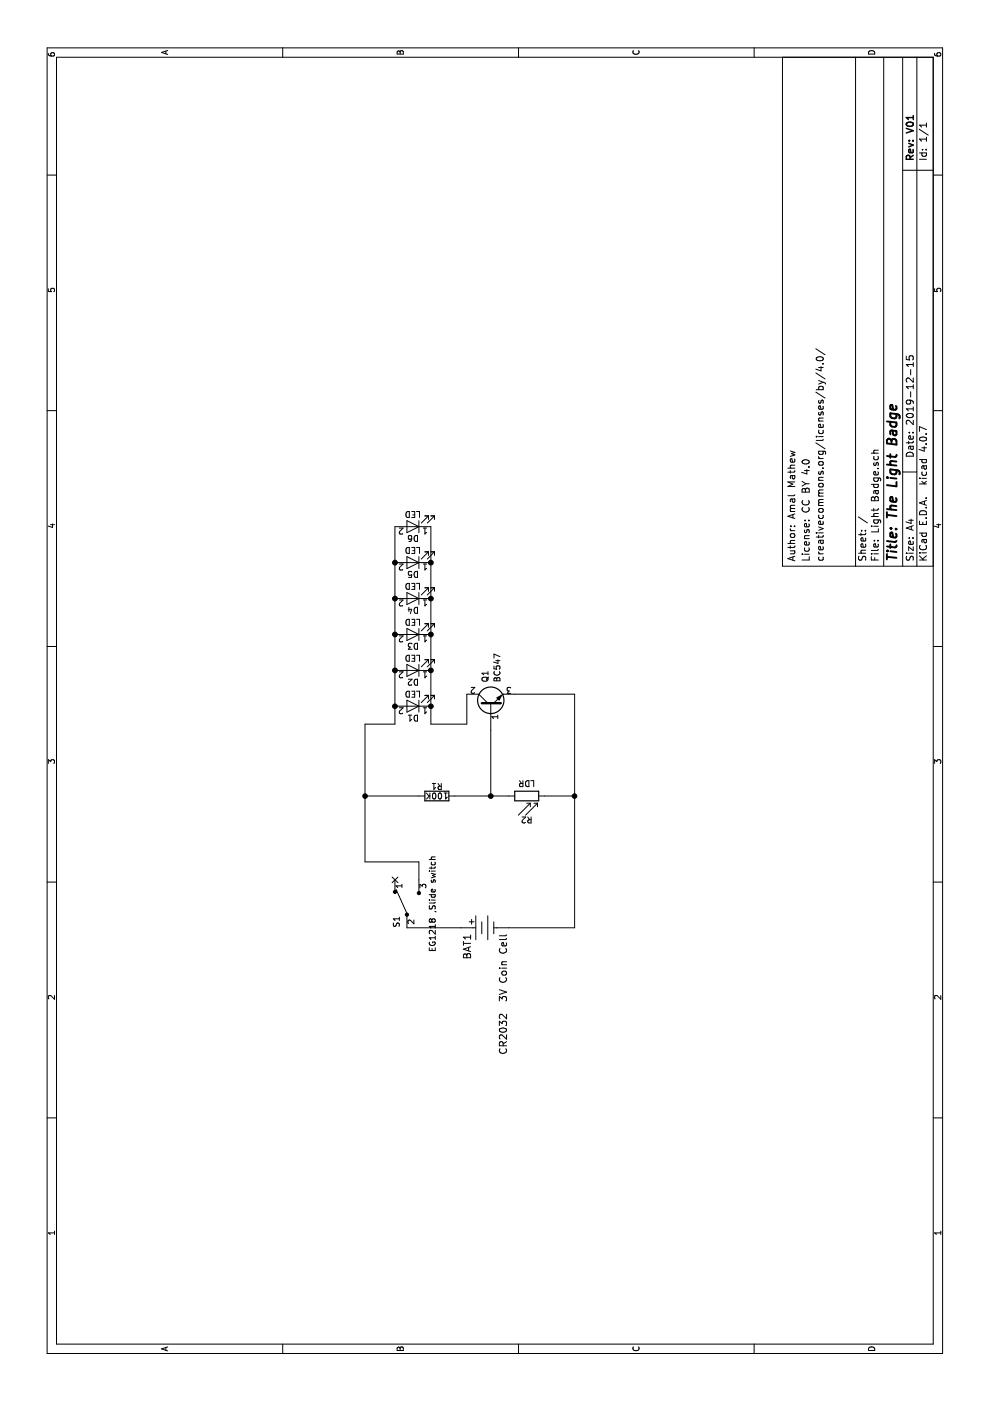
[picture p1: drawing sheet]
EESchema Schematic File Version 2
LIBS:power
LIBS:device
LIBS:switches
LIBS:relays
LIBS:motors
LIBS:transistors
LIBS:conn
LIBS:linear
LIBS:regul
LIBS:74xx
LIBS:cmos4000
LIBS:adc-dac
LIBS:memory
LIBS:xilinx
LIBS:microcontrollers
LIBS:dsp
LIBS:microchip
LIBS:analog_switches
LIBS:motorola
LIBS:texas
LIBS:intel
LIBS:audio
LIBS:interface
LIBS:digital-audio
LIBS:philips
LIBS:display
LIBS:cypress
LIBS:siliconi
LIBS:opto
LIBS:atmel
LIBS:contrib
LIBS:valves
LIBS:dk_Battery-Holders-Clips-Contacts
LIBS:dk_Slide-Switches
EELAYER 25 0
EELAYER END
$Descr A4 11693 8268
encoding utf-8
Sheet 1 1
Title "The Light Badge"
Date "2019-12-15"
Rev "V01"
Comp ""
Comment1 ""
Comment2 "creativecommons.org/licenses/by/4.0/"
Comment3 "License: CC BY 4.0"
Comment4 "Author: Amal Mathew"
$EndDescr
$Comp
L Q_NPN_BCE Q1
U 1 1
P 5800 4100
F 0 "Q1" H 6000 4150 50  0000 L CNN
F 1 "BC547 " H 6000 4050 50  0000 L CNN
F 2 "bc547 :OldSowjetaera_Transistor_Type-I_BigPads" H 6000 4200 50  0001 C CNN
F 3 "" H 5800 4100 50  0001 C CNN
	1    5800 4100
	1    0    0    -1  
$EndComp
$Comp
L R R1
U 1 1
P 5050 3650
F 0 "R1" V 5130 3650 50  0000 C CNN
F 1 "100K" V 5050 3650 50  0000 C CNN
F 2 "Resistors_SMD:R_1206_HandSoldering" V 4980 3650 50  0001 C CNN
F 3 "" H 5050 3650 50  0001 C CNN
	1    5050 3650
	1    0    0    -1  
$EndComp
$Comp
L LDR03 R2
U 1 1
P 5050 4400
F 0 "R2" V 4850 4400 50  0000 C CNN
F 1 "LDR" V 5125 4400 50  0000 C TNN
F 2 "Opto-Devices:Resistor_LDR_5.1x4.3_RM3.4" V 5225 4400 50  0001 C CNN
F 3 "" H 5050 4350 50  0001 C CNN
	1    5050 4400
	1    0    0    -1  
$EndComp
$Comp
L BS-7 BAT1
U 1 1
P 3950 4050
F 0 "BAT1" H 3900 4200 60  0000 R CNN
F 1 "CR2032  3V Coin Cell" H 3900 3900 60  0000 R CNN
F 2 "batteryholder:Battery_Holder_Coin_2032_BS-7" H 4150 4250 60  0001 L CNN
F 3 "http://www.memoryprotectiondevices.com/datasheets/BS-7-datasheet.pdf" V 4150 4350 60  0001 L CNN
F 4 "BS-7-ND" H 4150 4450 60  0001 L CNN "Digi-Key_PN"
F 5 "BS-7" H 4150 4550 60  0001 L CNN "MPN"
F 6 "Battery Products" H 4150 4650 60  0001 L CNN "Category"
F 7 "Battery Holders, Clips, Contacts" H 4150 4750 60  0001 L CNN "Family"
F 8 "http://www.memoryprotectiondevices.com/datasheets/BS-7-datasheet.pdf" H 4150 4850 60  0001 L CNN "DK_Datasheet_Link"
F 9 "/product-detail/en/mpd-memory-protection-devices/BS-7/BS-7-ND/389447" H 4150 4950 60  0001 L CNN "DK_Detail_Page"
F 10 "HOLDER COINCELL 2032 RETAINRCLIP" H 4150 5050 60  0001 L CNN "Description"
F 11 "MPD (Memory Protection Devices)" H 4150 5150 60  0001 L CNN "Manufacturer"
F 12 "Active" H 4150 5250 60  0001 L CNN "Status"
	1    3950 4050
	1    0    0    -1  
$EndComp
$Comp
L EG1218 S1
U 1 1
P 4150 3400
F 0 "S1" H 4000 3490 50  0000 C CNN
F 1 "EG1218 ,Slide switch" H 4150 3190 50  0000 C CNN
F 2 "digikey-footprints:Switch_Slide_11.6x4mm_EG1218" H 4350 3600 50  0001 L CNN
F 3 "http://spec_sheets.e-switch.com/specs/P040040.pdf" H 4350 3700 60  0001 L CNN
F 4 "EG1903-ND" H 4350 3800 60  0001 L CNN "Digi-Key_PN"
F 5 "EG1218" H 4350 3900 60  0001 L CNN "MPN"
F 6 "Switches" H 4350 4000 60  0001 L CNN "Category"
F 7 "Slide Switches" H 4350 4100 60  0001 L CNN "Family"
F 8 "http://spec_sheets.e-switch.com/specs/P040040.pdf" H 4350 4200 60  0001 L CNN "DK_Datasheet_Link"
F 9 "/product-detail/en/e-switch/EG1218/EG1903-ND/101726" H 4350 4300 60  0001 L CNN "DK_Detail_Page"
F 10 "SWITCH SLIDE SPDT 200MA 30V" H 4350 4400 60  0001 L CNN "Description"
F 11 "E-Switch" H 4350 4500 60  0001 L CNN "Manufacturer"
F 12 "Active" H 4350 4600 60  0001 L CNN "Status"
	1    4150 3400
	1    0    0    -1  
$EndComp
$Comp
L LED D1
U 1 1
P 5800 3450
F 0 "D1" H 5800 3550 50  0000 C CNN
F 1 "LED" H 5800 3350 50  0000 C CNN
F 2 "LEDs:LED_1206_HandSoldering" H 5800 3450 50  0001 C CNN
F 3 "" H 5800 3450 50  0001 C CNN
	1    5800 3450
	0    -1   -1   0   
$EndComp
$Comp
L LED D2
U 1 1
P 6100 3450
F 0 "D2" H 6100 3550 50  0000 C CNN
F 1 "LED" H 6100 3350 50  0000 C CNN
F 2 "LEDs:LED_1206_HandSoldering" H 6100 3450 50  0001 C CNN
F 3 "" H 6100 3450 50  0001 C CNN
	1    6100 3450
	0    -1   -1   0   
$EndComp
$Comp
L LED D3
U 1 1
P 6400 3450
F 0 "D3" H 6400 3550 50  0000 C CNN
F 1 "LED" H 6400 3350 50  0000 C CNN
F 2 "LEDs:LED_1206_HandSoldering" H 6400 3450 50  0001 C CNN
F 3 "" H 6400 3450 50  0001 C CNN
	1    6400 3450
	0    -1   -1   0   
$EndComp
$Comp
L LED D4
U 1 1
P 6700 3450
F 0 "D4" H 6700 3550 50  0000 C CNN
F 1 "LED" H 6700 3350 50  0000 C CNN
F 2 "LEDs:LED_1206_HandSoldering" H 6700 3450 50  0001 C CNN
F 3 "" H 6700 3450 50  0001 C CNN
	1    6700 3450
	0    -1   -1   0   
$EndComp
$Comp
L LED D5
U 1 1
P 7000 3450
F 0 "D5" H 7000 3550 50  0000 C CNN
F 1 "LED" H 7000 3350 50  0000 C CNN
F 2 "LEDs:LED_1206_HandSoldering" H 7000 3450 50  0001 C CNN
F 3 "" H 7000 3450 50  0001 C CNN
	1    7000 3450
	0    -1   -1   0   
$EndComp
$Comp
L LED D6
U 1 1
P 7300 3450
F 0 "D6" H 7300 3550 50  0000 C CNN
F 1 "LED" H 7300 3350 50  0000 C CNN
F 2 "LEDs:LED_1206_HandSoldering" H 7300 3450 50  0001 C CNN
F 3 "" H 7300 3450 50  0001 C CNN
	1    7300 3450
	0    -1   -1   0   
$EndComp
Wire Wire Line
	5050 4250 5050 3800
Wire Wire Line
	5600 4100 5050 4100
Connection ~ 5050 4100
Wire Wire Line
	5050 4550 5050 4800
Wire Wire Line
	3950 4800 5900 4800
Wire Wire Line
	5900 4800 5900 4300
Wire Wire Line
	5650 3600 7300 3600
Connection ~ 7000 3600
Connection ~ 6700 3600
Connection ~ 6400 3600
Connection ~ 6100 3600
Wire Wire Line
	5650 3600 5650 3900
Wire Wire Line
	5650 3900 5900 3900
Connection ~ 5800 3600
Wire Wire Line
	5650 3300 7300 3300
Connection ~ 6700 3300
Connection ~ 6400 3300
Connection ~ 6100 3300
Wire Wire Line
	5650 3050 5650 3300
Wire Wire Line
	4500 3050 5650 3050
Wire Wire Line
	5050 3050 5050 3500
Connection ~ 5800 3300
Wire Wire Line
	3950 4800 3950 4250
Connection ~ 5050 4800
Wire Wire Line
	3950 3400 3950 3850
NoConn ~ 4350 3300
Wire Wire Line
	4350 3500 4500 3500
Wire Wire Line
	4500 3500 4500 3050
Connection ~ 5050 3050
Connection ~ 7000 3300
$EndSCHEMATC
